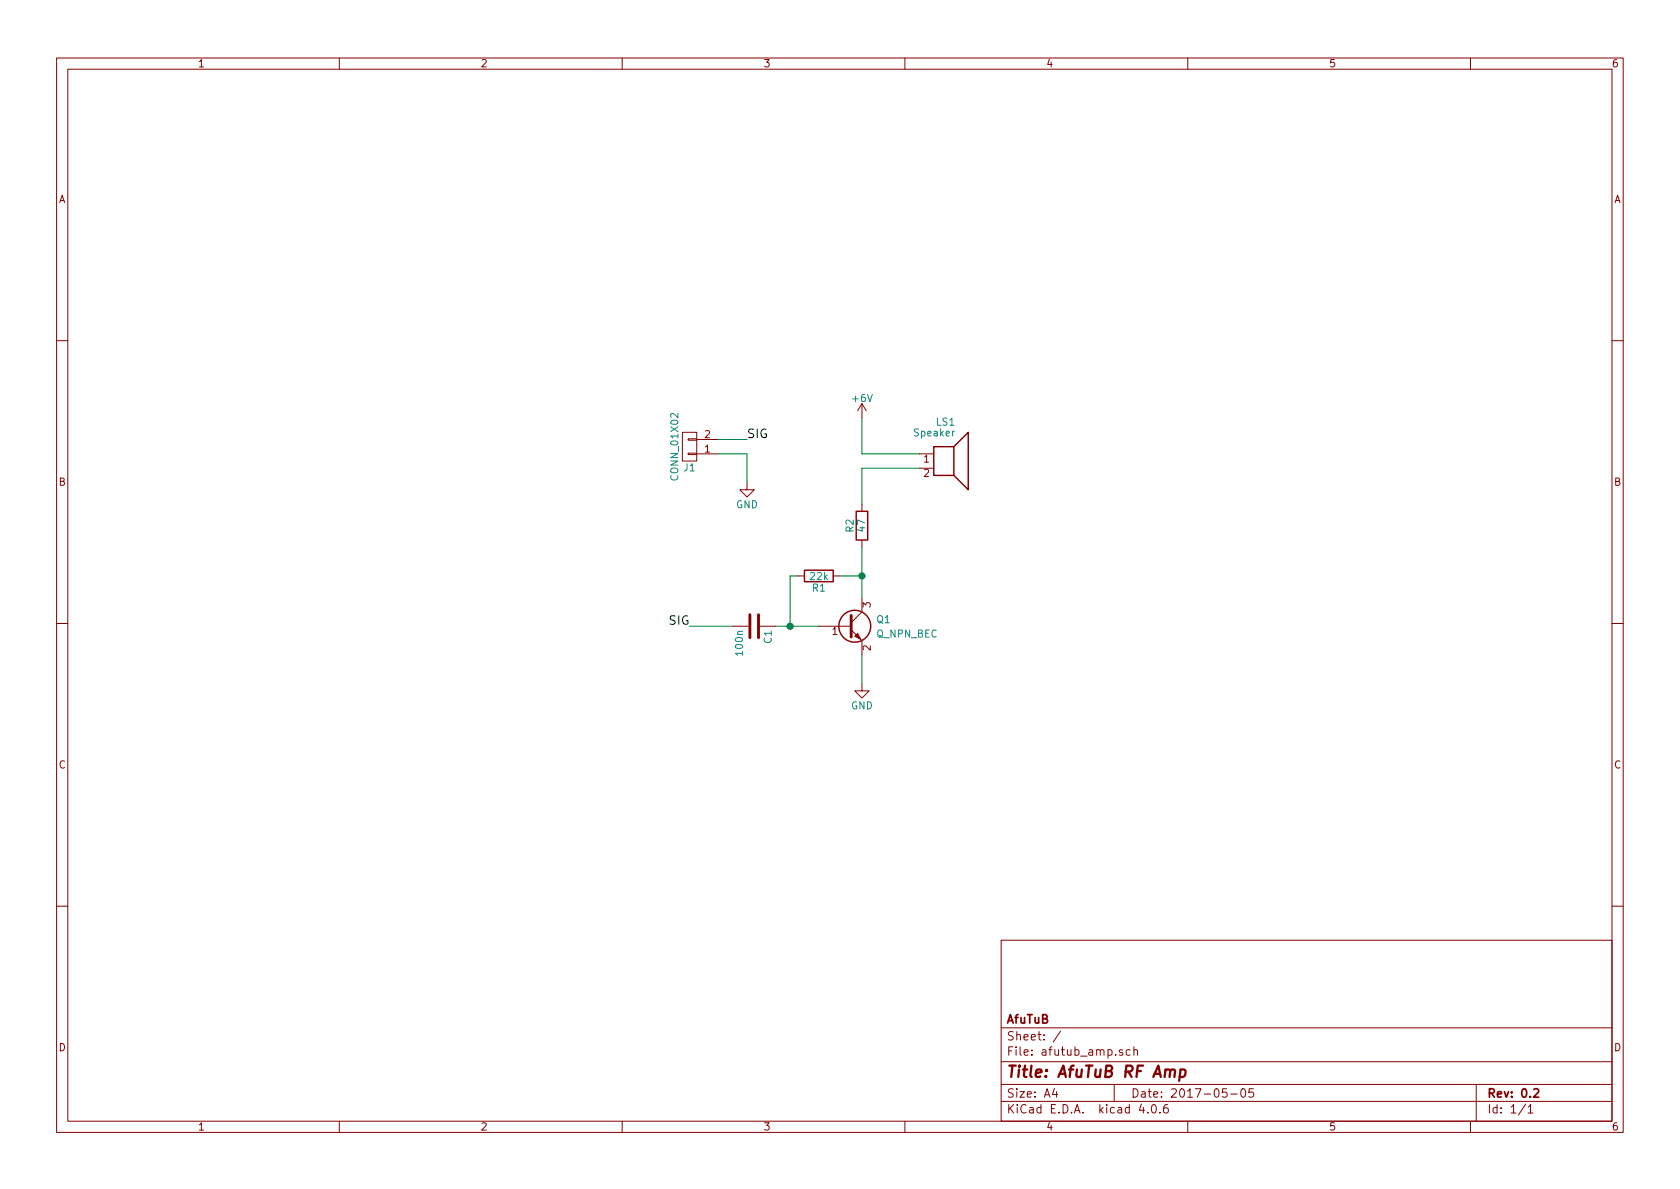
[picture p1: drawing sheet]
EESchema Schematic File Version 2
LIBS:power
LIBS:device
LIBS:transistors
LIBS:conn
LIBS:linear
LIBS:regul
LIBS:74xx
LIBS:cmos4000
LIBS:adc-dac
LIBS:memory
LIBS:xilinx
LIBS:microcontrollers
LIBS:dsp
LIBS:microchip
LIBS:analog_switches
LIBS:motorola
LIBS:texas
LIBS:intel
LIBS:audio
LIBS:interface
LIBS:digital-audio
LIBS:philips
LIBS:display
LIBS:cypress
LIBS:siliconi
LIBS:opto
LIBS:atmel
LIBS:contrib
LIBS:valves
LIBS:afutub_amp-cache
EELAYER 25 0
EELAYER END
$Descr A4 11693 8268
encoding utf-8
Sheet 1 1
Title "AfuTuB RF Amp"
Date "2017-05-05"
Rev "0.2"
Comp "AfuTuB"
Comment1 ""
Comment2 ""
Comment3 ""
Comment4 ""
$EndDescr
$Comp
L Speaker LS1
U 1 1
P 6600 3150
F 0 "LS1" H 6650 3375 50  0000 R CNN
F 1 "Speaker" H 6650 3300 50  0000 R CNN
F 2 "" H 6600 2950 50  0001 C CNN
F 3 "" H 6590 3100 50  0001 C CNN
	1    6600 3150
	1    0    0    -1  
$EndComp
$Comp
L R R2
U 1 1
P 6000 3650
F 0 "R2" V 6080 3650 50  0000 C CNN
F 1 "47" V 6000 3650 50  0000 C CNN
F 2 "" V 5930 3650 50  0001 C CNN
F 3 "" H 6000 3650 50  0001 C CNN
	1    6000 3650
	-1   0    0    1   
$EndComp
$Comp
L R R1
U 1 1
P 5700 4000
F 0 "R1" V 5780 4000 50  0000 C CNN
F 1 "22k" V 5700 4000 50  0000 C CNN
F 2 "" V 5630 4000 50  0001 C CNN
F 3 "" H 5700 4000 50  0001 C CNN
	1    5700 4000
	0    1    1    0   
$EndComp
$Comp
L C C1
U 1 1
P 5250 4350
F 0 "C1" H 5275 4450 50  0000 L CNN
F 1 "100n" H 5275 4250 50  0000 L CNN
F 2 "" H 5288 4200 50  0001 C CNN
F 3 "" H 5250 4350 50  0001 C CNN
	1    5250 4350
	0    1    1    0   
$EndComp
$Comp
L Q_NPN_BEC Q1
U 1 1
P 5900 4350
F 0 "Q1" H 6100 4400 50  0000 L CNN
F 1 "Q_NPN_BEC" H 6100 4300 50  0000 L CNN
F 2 "" H 6100 4450 50  0001 C CNN
F 3 "" H 5900 4350 50  0001 C CNN
	1    5900 4350
	1    0    0    -1  
$EndComp
$Comp
L GND #PWR3
U 1 1
P 6000 4750
F 0 "#PWR3" H 6000 4500 50  0001 C CNN
F 1 "GND" H 6000 4600 50  0000 C CNN
F 2 "" H 6000 4750 50  0001 C CNN
F 3 "" H 6000 4750 50  0001 C CNN
	1    6000 4750
	1    0    0    -1  
$EndComp
$Comp
L +6V #PWR2
U 1 1
P 6000 2900
F 0 "#PWR2" H 6000 2750 50  0001 C CNN
F 1 "+6V" H 6000 3040 50  0000 C CNN
F 2 "" H 6000 2900 50  0001 C CNN
F 3 "" H 6000 2900 50  0001 C CNN
	1    6000 2900
	1    0    0    -1  
$EndComp
Wire Wire Line
	5400 4350 5700 4350
Wire Wire Line
	6000 4150 6000 3800
Wire Wire Line
	6000 3500 6000 3250
Wire Wire Line
	6000 3250 6400 3250
Wire Wire Line
	6000 2900 6000 3150
Wire Wire Line
	6000 3150 6400 3150
Wire Wire Line
	5550 4000 5500 4000
Wire Wire Line
	5500 4000 5500 4350
Connection ~ 5500 4350
Wire Wire Line
	5850 4000 6000 4000
Connection ~ 6000 4000
Wire Wire Line
	6000 4550 6000 4750
$Comp
L CONN_01X02 J1
U 1 1
P 4800 3100
F 0 "J1" H 4800 3250 50  0000 C CNN
F 1 "CONN_01X02" V 4900 3100 50  0000 C CNN
F 2 "" H 4800 3100 50  0001 C CNN
F 3 "" H 4800 3100 50  0001 C CNN
	1    4800 3100
	-1   0    0    1   
$EndComp
$Comp
L GND #PWR1
U 1 1
P 5200 3350
F 0 "#PWR1" H 5200 3100 50  0001 C CNN
F 1 "GND" H 5200 3200 50  0000 C CNN
F 2 "" H 5200 3350 50  0001 C CNN
F 3 "" H 5200 3350 50  0001 C CNN
	1    5200 3350
	1    0    0    -1  
$EndComp
Wire Wire Line
	5000 3150 5200 3150
Wire Wire Line
	5200 3150 5200 3350
Text Label 5200 3050 0    60   ~ 0
SIG
Text Label 4800 4350 2    60   ~ 0
SIG
Wire Wire Line
	4800 4350 5100 4350
Wire Wire Line
	5000 3050 5200 3050
$EndSCHEMATC
